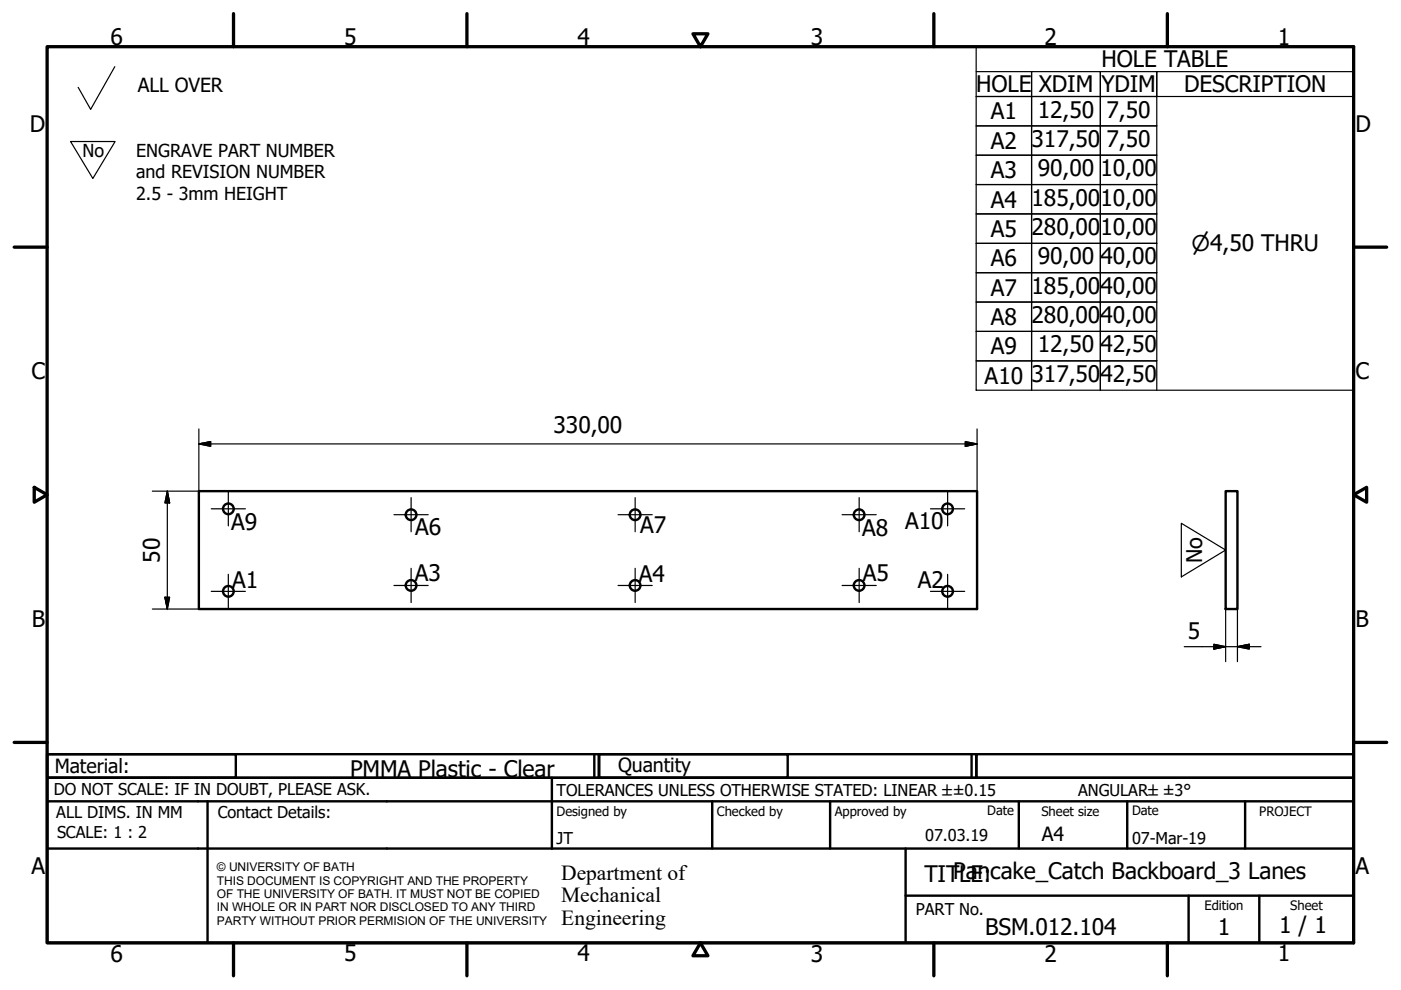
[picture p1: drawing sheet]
<svg xmlns="http://www.w3.org/2000/svg" width="297mm" height="210mm" viewBox="0 0 297 210" stroke-linecap="round" stroke-linejoin="round" font-family="sans-serif">
<!-- layer: Visible (ISO) -->
<g fill="none" stroke="#000" stroke-width=".51">
<path d="M42.2 104.1h165v25h-165zM259.9 104.1h2.5v25h-2.5z"/>
<circle cx="48.4" cy="107.9" r="1.13"/>
<circle cx="87.2" cy="109.1" r="1.13"/>
<circle cx="134.7" cy="109.1" r="1.13"/>
<circle cx="182.1" cy="109.1" r="1.13"/>
<circle cx="200.9" cy="107.9" r="1.13"/>
<circle cx="48.4" cy="125.4" r="1.13"/>
<circle cx="87.2" cy="124.1" r="1.13"/>
<circle cx="134.7" cy="124.1" r="1.13"/>
<circle cx="182.1" cy="124.1" r="1.13"/>
<circle cx="200.9" cy="125.4" r="1.13"/>
</g>
<!-- layer: Border (ISO) -->
<g fill="none" stroke="#000" stroke-width=".7">
<path d="M10 9.9h277v190h-277zM49.5 2.9v7M99 2.9v7M146.9 7.2h3.2l-1.6 2.7zM198 2.9v7M247.5 2.9v7M3 52.4h7M287 52.4h7M7.3 103.3l2.7 1.6-2.7 1.6zM287 104.9l2.8-1.6v3.2zM3 157.4h7M287 157.4h7"/>
<path d="M49.5 199.9v7M99 199.9v7M148.5 199.9l1.6 2.7h-3.2zM198 199.9v7M247.5 199.9v7"/>
</g>
<!-- layer: Title (ISO) -->
<g fill="none" stroke="#000" stroke-width=".51">
<path d="M10 159.9h40v5h-40zM10 159.9h117v5h-117zM126 159.9v5M127 159.9h40v5h-40zM127 159.9h80v5h-80zM206 159.9v5M207 159.9h80v5h-80zM10 169.9v-5h277v5M10 169.9h277v30h-277zM10 179.9h277M44 169.9v30M117 164.9v15"/>
<path d="M151 169.9v10M176 169.9v10M192 179.9v20M216 169.9v10M239 169.9v10M264 169.9v10M192 189.9h95M252 189.9v10M267 189.9v10"/>
</g>
<!-- layer: Sketch Geometry (ISO) -->
<path d="M24.3 14.1l-5.1 9.1-2.6-4.7M15 30h9.4l-4.7 7.8zM250.5 110.9l9.4 5.7-9.4 5.7z" fill="none" stroke="#000" stroke-width=".25"/>
<path d="M269.2 116.6v.1" fill="none" stroke="#fff" stroke-width=".21"/>
<!-- layer: Dimension (ISO) -->
<g fill="none" stroke="#000" stroke-width=".25">
<path d="M42.2 94.1l2.5-.5v1zM42.2 94.1h165M42.2 90.9v13.2h-9.9M204.7 93.6l2.5 .5-2.5 .5zM207.2 90.9v13.2M35.5 104.1l.5 2.5h-1zM35.5 104.1v25M32.3 129.1h9.9M35 126.6h1l-.5 2.5zM251.1 137.1h16.3M257.4 136.6l2.5 .5-2.5 .5zM259.9 129.1v11.2"/>
<path d="M262.4 137.1l2.5-.5v1zM262.4 129.1v11.2"/>
</g>
<path d="M42.2 94.1l2.5-.5zM42.2 94.1l2.5-.5v1zM204.7 94.6l2.5-.5zM204.7 93.6l2.5 .5-2.5 .5zM35.5 104.1l.5 2.5zM35.5 104.1l.5 2.5h-1zM35 126.6l.5 2.5zM35 126.6h1l-.5 2.5zM257.4 137.6l2.5-.5zM257.4 136.6l2.5 .5-2.5 .5zM262.4 137.1l2.5-.5zM262.4 137.1l2.5-.5v1z" fill="#000" stroke="#000" stroke-width=".25"/>
<!-- layer: Symbol (ISO) -->
<g fill="none" stroke="#000" stroke-width=".25">
<path d="M207 15.2h11.7v5.3h-11.7h11.7v6.2h-11.7h11.7v6.2h-11.7h11.7v6.2h-11.7h11.7v6.3h-11.7h11.7v6.2h-11.7h11.7v6.2h-11.7h11.7v6.2h-11.7h11.7v6.3h-11.7h11.7v6.2h-11.7h11.7v6.2v-6.2h14.6v6.2v-6.2h12v6.2M207 9.9h80v72.8h-80zM218.7 15.2h14.6v5.3h-14.6zM233.3 15.2h12v5.3h-12zM287 15.2h-41.7v5.3h41.7M218.7 20.5h14.6v6.2h-14.6zM218.7 26.7h14.6v6.2h-14.6zM218.7 32.9h14.6v6.2h-14.6zM218.7 39.1h14.6v6.3h-14.6zM233.3 20.5h12v6.2h-12zM233.3 26.7h12v6.2h-12zM233.3 32.9h12v6.2h-12z"/>
<path d="M233.3 39.1h12v6.3h-12zM218.7 45.4h14.6v6.2h-14.6zM218.7 51.6h14.6v6.2h-14.6zM218.7 57.8h14.6v6.2h-14.6zM233.3 45.4h12v6.2h-12zM233.3 51.6h12v6.2h-12zM233.3 57.8h12v6.2h-12zM218.7 64h14.6v6.3h-14.6zM218.7 70.3h14.6v6.2h-14.6zM233.3 64h12v6.3h-12zM233.3 70.3h12v6.2h-12z"/>
</g>
<!-- layer: Center Mark (ISO) -->
<g fill="none" stroke="#000" stroke-width=".25">
<path d="M44.8 107.9h7.2M48.4 104.3v7.2M83.5 109.1h7.3M87.2 105.5v7.2M131 109.1h7.3M134.7 105.5v7.2M178.5 109.1h7.3M182.2 105.5v7.2M197.3 107.9h7.2M200.9 104.3v7.2M44.8 125.4h7.2M48.4 121.8v7.2"/>
<path d="M83.5 124.1h7.3M87.2 120.5v7.3M131 124.1h7.3M134.7 120.5v7.3M178.5 124.1h7.3M182.2 120.5v7.3M197.3 125.4h7.2M200.9 121.8v7.2"/>
</g>
<g font-size="4.8">
<text x="23.4" y="9.5">6</text>
<text x="72.9" y="9.5">5</text>
<text x="122.4" y="9.5">4</text>
<text x="171.9" y="9.5">3</text>
<text x="221.4" y="9.5">2</text>
<text x="270.9" y="9.5">1</text>
<text x="233.5" y="14.3">HOLE TABLE</text>
<text x="207" y="19.6">HOLE</text>
<text x="220.2" y="19.6">XDIM</text>
<text x="233.5" y="19.6">YDIM</text>
<text x="251" y="19.6">DESCRIPTION</text>
<text x="6.3" y="27.9">D</text>
<text x="210.1" y="25.3">A1</text>
<text x="220" y="24.9">12,50</text>
<text x="234.6" y="24.9">7,50</text>
<text x="287.4" y="27.9">D</text>
<text x="210.1" y="31.6">A2</text>
<text x="218.7" y="31.2">317,50</text>
<text x="234.6" y="31.2">7,50</text>
<text x="210.1" y="37.8">A3</text>
<text x="220" y="37.4">90,00</text>
<text x="233.3" y="37.4">10,00</text>
<text x="210.1" y="44">A4</text>
<text x="218.7" y="43.6">185,00</text>
<text x="233.3" y="43.6">10,00</text>
<text x="210.1" y="50.2">A5</text>
<text x="218.7" y="49.8">280,00</text>
<text x="233.3" y="49.8">10,00</text>
<text x="210.1" y="56.4">A6</text>
<text x="220" y="56.1">90,00</text>
<text x="233.3" y="56.1">40,00</text>
<text x="210.1" y="62.7">A7</text>
<text x="218.7" y="62.3">185,00</text>
<text x="233.3" y="62.3">40,00</text>
<text x="210.1" y="68.9">A8</text>
<text x="218.7" y="68.5">280,00</text>
<text x="233.3" y="68.5">40,00</text>
<text x="210.1" y="75.1">A9</text>
<text x="220" y="74.7">12,50</text>
<text x="233.3" y="74.7">42,50</text>
<text x="6.7" y="80.4">C</text>
<text x="208.8" y="81.4">A10</text>
<text x="218.7" y="81">317,50</text>
<text x="233.3" y="81">42,50</text>
<text x="287.4" y="80.4">C</text>
<text x="117.4" y="91.7">330,00</text>
<text x="49" y="112.4">A9</text>
<text x="88" y="113.4">A6</text>
<text x="135.7" y="113">A7</text>
<text x="182.8" y="113.6">A8</text>
<text x="191.9" y="112.2">A10</text>
<text x="33.9" y="119.3" transform="rotate(-90 33.9 119.3)">50</text>
<text x="49.2" y="124.6">A1</text>
<text x="87.9" y="123.3">A3</text>
<text x="135.4" y="123.3">A4</text>
<text x="182.9" y="123.3">A5</text>
<text x="194.6" y="124.6">A2</text>
<text x="6.8" y="132.9">B</text>
<text x="251.8" y="135.5">5</text>
<text x="287.4" y="132.9">B</text>
<text x="74.2" y="164.8">PMMA Plastic - Clear</text>
<text x="6.7" y="185.4">A</text>
<text x="287.4" y="185.4">A</text>
<text x="196" y="187">TITPLaEn:cake_Catch Backboard_3 Lanes</text>
<text x="271.2" y="197.9">1 / 1</text>
<text x="23.4" y="203.9">6</text>
<text x="72.9" y="203.8">5</text>
<text x="122.4" y="203.8">4</text>
<text x="171.9" y="203.9">3</text>
<text x="208.9" y="198.2">BSM.012.104</text>
<text x="221.4" y="203.9">2</text>
<text x="258.2" y="198.2">1</text>
<text x="270.9" y="203.8">1</text>
</g>
<g font-size="4.6">
<text x="252.6" y="53.3">⌀4,50 THRU</text>
<text x="254.9" y="119.4" transform="rotate(-90 254.9 119.4)">No</text>
<text x="119" y="186.5">Department of</text>
<text x="119" y="191.3">Mechanical</text>
<text x="119" y="196">Engineering</text>
</g>
<g font-size="4.1">
<text x="29.2" y="19.6">ALL OVER</text>
<text x="11.6" y="163.9">Material:</text>
<text x="131" y="163.7">Quantity</text>
<text x="220.9" y="178.4">A4</text>
</g>
<g font-size="3.8">
<text x="17.5" y="33.4">No</text>
<text x="28.9" y="33.2">ENGRAVE PART NUMBER</text>
<text x="28.9" y="37.8">and REVISION NUMBER</text>
<text x="28.9" y="42.3">2.5 - 3mm HEIGHT</text>
</g>
<g font-size="3.5">
<text x="11.4" y="168.5">DO NOT SCALE: IF IN DOUBT, PLEASE ASK.</text>
<text x="11.9" y="173.5">ALL DIMS. IN MM</text>
<text x="46.2" y="173.5">Contact Details:</text>
<text x="118" y="168.8">TOLERANCES UNLESS OTHERWISE STATED: LINEAR ±±0.15</text>
<text x="228.6" y="168.8">ANGULAR±±3°</text>
<text x="12.1" y="177.6">SCALE: 1 : 2</text>
<text x="118" y="178.9">JT</text>
<text x="196.2" y="178.3">07.03.19</text>
<text x="240" y="178.9">07-Mar-19</text>
<text x="194.2" y="194.1">PART No.</text>
</g>
<g font-size="2.8">
<text x="118" y="173">Designed by</text>
<text x="152" y="173">Checked by</text>
<text x="177" y="173">Approved by</text>
<text x="209.3" y="172.9">Date</text>
<text x="220.8" y="173">Sheet size</text>
<text x="240" y="172.9">Date</text>
<text x="267" y="172.9">PROJECT</text>
<text x="255.4" y="193">Edition</text>
<text x="273.6" y="193">Sheet</text>
</g>
<g font-size="2.5">
<text x="46" y="184.7">© UNIVERSITY OF BATH</text>
<text x="46" y="187.6">THIS DOCUMENT IS COPYRIGHT AND THE PROPERTY</text>
<text x="46" y="190.4">OF THE UNIVERSITY OF BATH. IT MUST NOT BE COPIED</text>
<text x="46" y="193.2">IN WHOLE OR IN PART NOR DISCLOSED TO ANY THIRD</text>
<text x="46" y="196.1">PARTY WITHOUT PRIOR PERMISION OF THE UNIVERSITY</text>
</g>
</svg>
